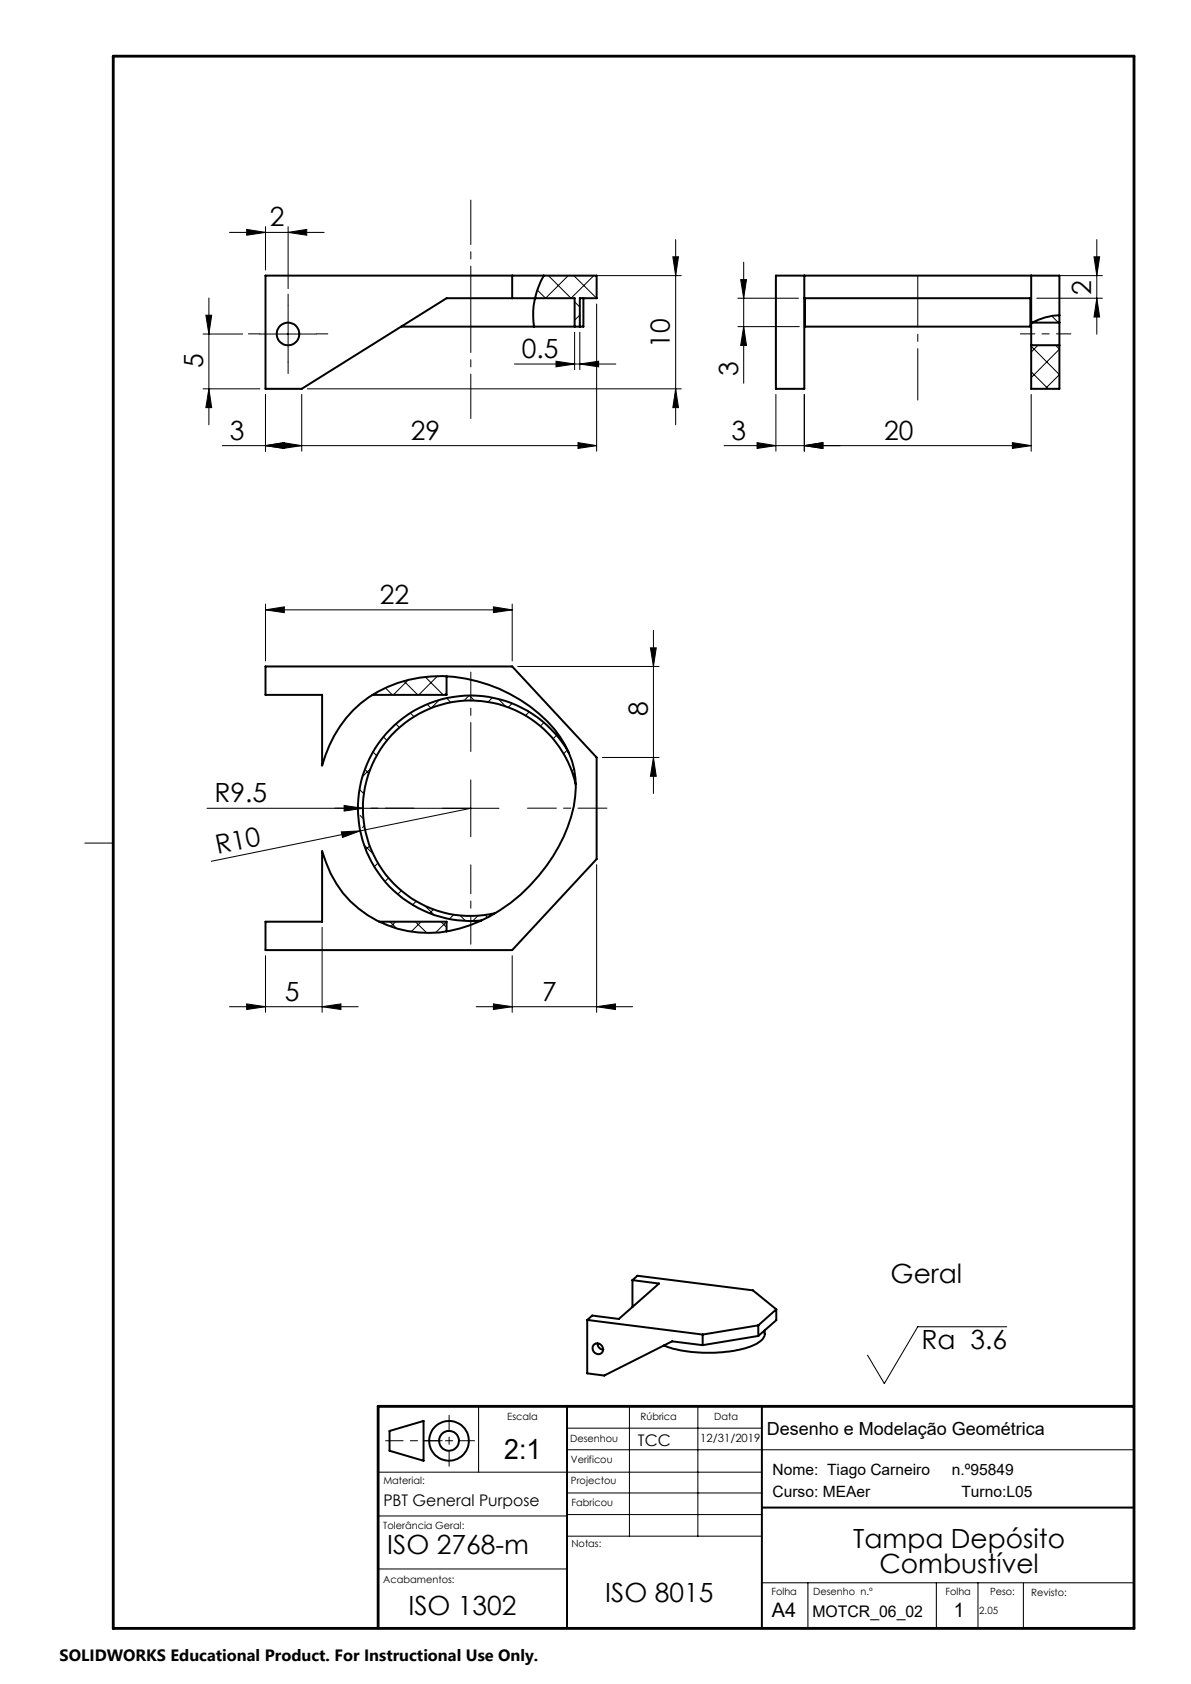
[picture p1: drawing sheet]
<svg xmlns="http://www.w3.org/2000/svg" width="210mm" height="297mm" viewBox="0 0 210 297" stroke-linecap="round" stroke-linejoin="round" font-family="sans-serif">
<g fill="none" stroke="#000" stroke-width=".35">
<path d="M70.7 57.6h23.5M90.3 48.6v4M94.2 57.6h7.1M95.9 48.6a13.9 13.9 0 0 0-1.7 9M101.3 57.6v-5h-22.6l-25.5 16h-6.4v-20h58.4v4h-3v5M101.3 57.6h.9M102.9 52.6v5h-.7M141.8 48.6v20h-5v-20h50v8.3M141.8 52.6h40M141.9 52.6v5h39.8v-5M181.8 57v3.9M181.8 48.6v8.4"/>
<path d="M182 56.9h4.8M186.8 55.6a10.9 10.9 0 0 0-5 1.4M186.8 56.9v4M181.8 60.9v7.7h5v-7.7M181.8 60.9h5M46.8 117.5h43.5l14.9 16.1v17.9l-14.9 16.1h-43.5v-5h10v-12.5a19.4 19.4 0 0 0 26 13.1 30.2 30.2 0 0 0 18.4-21 15.9 15.9 0 0 0-4.7-15 27 27 0 0 0-22.5-7.7 20.3 20.3 0 0 0-17.2 15.5v-12.4h-10zM78.7 119.3v3.3h-13M100.3 132.8a19.9 19.9 0 0 0-34.9 .6 19.9 19.9 0 0 0 19.5 28.9M101.5 138.3a19 19 0 0 0-22.8-14.3 19 19 0 0 0-14.2 22.9 19 19 0 0 0 22.8 14.1M66.9 162.6h11.8v1.7M103.5 232.8l20.4 2.6M103.5 232.8v9.4l3 .4 12-6 5.4 .6"/>
<path d="M104.7 237.2a.97 .97 0 0 1 1.5 .2 .97 .97 0 0 1-.5 1.4 1.05 1.05 0 0 1-1.1-.5 1.05 1.05 0 0 1 .1-1.1zM105.4 236.9a1.05 1.05 0 0 0 1 1.2M111.5 225.8l.9-.8 20.4 2.6 4.1 3.3M111.5 225.8l4.7 .6-7.1 6.2-4.7-.6-.9 .8M111.5 225.8v4.7M123.9 235.4v1.8M133.7 235.6l-9.8 1.6M133.7 233.7l-9.8 1.7M133.7 233.7v1.9M134.8 234.6v.7a2.49 2.49 0 0 1-1.8 1.9 24.6 24.6 0 0 1-15.1 .4l-.9-.3M136.9 230.9l-3.2 2.8M136.9 230.9v1.9l-3.2 2.8"/>
<path d="M68.7 252.4l6-1.8v7l-6-1.7zM100 248v39.1M134.3 248v39.1M134.3 265.9h65.5"/>
<circle cx="50.8" cy="58.9" r="1.99"/>
<circle cx="79.2" cy="254.1" r="3.5"/>
<circle cx="79.2" cy="254.1" r="1.76"/>
</g>
<g fill="none" stroke="#000" stroke-width=".18">
<path d="M46.8 40v7.6M50.8 40v10.9M35.8 58.9h7M36.3 55.6h1l-.5 3.3zM36.8 52.6v22.3M40.5 41h16.6M43.5 40.5l3.3 .5-3.3 .5zM45.8 58.9h10M50.8 41l3.3-.5v1zM50.8 53.9v10M96.7 48.6l4 4 4-4M96.9 48.6h23.2"/>
<path d="M100.2 48.6l-4 4-1.5-1.5M101.2 48.6l4 4M101.3 58.6v6.6M101.3 53.2l.9 .9M102.2 55.6l-.9 .9M102.2 58.6v6.6M105.2 52.6h.1M105.2 53.6v26M118.6 45.3h1l-.5 3.3zM119.1 42.3v32.6M130.1 57.6h10.8M130.1 52.6h10.7"/>
<path d="M130.6 49.3h1l-.5 3.3zM131.1 57.6l.5 3.3h-1zM131.1 46.2v21.4M182.1 56.9h.1M182.8 52.6h11.6M182.8 48.6h11.6M183 56.4l-.5 .5M185.5 55.7l1.1 1.2M192.9 45.3h1l-.5 3.3zM193.4 52.6l.5 3.3h-1zM193.4 42.3v16.6M35.8 68.6h10"/>
<path d="M36.8 68.6l.5 3.3h-1zM46.8 78.6l3.3-.5v1zM46.8 69.6v10M49.9 78.1l3.3 .5-3.3 .5zM53.2 69.6v10M54.2 68.6h65.9M90.7 64.2h17.9M98 63.7l3.3 .5-3.3 .5zM101.9 78.1l3.3 .5-3.3 .5zM102.2 64.2l3.4-.5v1zM105.2 78.6h-66M119.1 68.6l.5 3.3h-1z"/>
<path d="M127.7 78.6h54.1M133.5 78.1l3.3 .5-3.3 .5zM136.8 69.6v10M141.8 78.6l3.3-.5v1zM141.8 69.6v10M178.5 78.1l3.3 .5-3.3 .5zM181.8 61.1l5 5-2.5 2.5M181.8 65.6l3 3M181.8 69.6v10M183 60.9l-1.2 1.2M186.1 60.9l.7 .7-5 5M46.8 107.6l3.3-.6v1.1z"/>
<path d="M46.8 106.5v10.1M46.8 107.6h43.5M72 119.9l-2.6 2.7M75 119.4l3.1 3.2M77.2 119.2l-3.4 3.4M87 107l3.3 .6-3.3 .5zM90.3 106.5v10.1M91.3 117.5h24.9M114.7 114.3h1l-.5 3.2zM115.2 111.2v28.7M63.4 139.2l.8 .8M64.3 135.7l.7 .7"/>
<path d="M65.3 135.6l-1.4 1.4M65.8 132.6l.6 .7M67.6 130l.6 .6M67.9 121.3l1.3 1.3M69.8 127.7l.6 .6M71.2 120.1l2.5 2.5M72.4 125.8l.6 .6M75.3 124.2l.7 .7M77.4 123.5l-1.4 1.4M78.7 122.2l-.3 .4M78.7 123.1l.8 .8M82.7 122.7l-.9 .9"/>
<path d="M82.8 122.7l.8 .9M83 137.5v10.1M86.8 123l-.7 .8M87.8 123.3l1.3 1.3M90.3 124.1l-.7 .6M93.3 125.6l-.6 .6M95.9 127.4l-.6 .7M98.1 129.7l-.6 .6M100 132.3l-.6 .7M101 136.4l.4 .4M101.2 135.6l-.4 .4M106.2 133.6h10"/>
<path d="M115.2 133.6l.5 3.3h-1zM15 148.7h5M60.2 146.7l3.3-.2-3.1 1.2zM60.7 142.1l3.3 .5-3.3 .4zM63.5 143.8l.6 .6M64.2 149l1.6 1.6M64.2 145.6l-.3 .3M65.2 149.2l-.7 .7M66.6 152.2l-.6 .7M68.5 154.8l-.6 .7M70.8 157.1l-.7 .6M73.4 159l-.7 .6"/>
<path d="M74.9 159.8l1.7 1.6M83 142.6l-45.7 9.3M88 142.6h-51.5M105.2 152.5v26M40.5 177.5h22.6M43.5 177.1l3.3 .4-3.3 .5zM46.8 168.6v9.9M56.8 177.5l3.3-.4v.9zM56.8 163.5v15M68.8 162.6l1.2 1.2M69.8 162.6l-.9 .8M73.2 162.6l2 1.9"/>
<path d="M74.3 162.6l-1.8 1.7M76.4 160.4l-.7 .7M77.8 162.6l.9 .9M78.7 162.6l-1.9 1.9M80 161.3l-.8 .8M81.1 161.5l1 .9M84 177.5h27.5M84.3 161.5l-.9 .9M85.5 161.4l.5 .4M87 177.1l3.3 .4-3.3 .5zM90.3 168.6v9.9M105.2 177.5l3.3-.4v.9z"/>
<path d="M177.5 234h-15.7l-5.9 10-2.9-5M66.7 259.6h67.6M84.4 248v11.6M100 251.9h34.3M100 255.7h100M111 248v22.9M123 248v22.9M66.7 276.7h33.3M66.7 267.4h33.3M100 270.9h34.3M100 263.3h34.3M100 267.1h34.3"/>
<path d="M134.3 279.1h65.5M142.5 279.1v8M165.1 279.1v8M172.4 279.1v8M180.4 279.1v8"/>
</g>
<path d="M45.8 58.9h-2M50.8 53.9v-2M55.8 58.9h2M50.8 63.9v2" fill="none" stroke="#000" stroke-width=".18" stroke-dasharray="15.2 1.3 1.3 1.3"/>
<path d="M83 132.5v-14M73 142.5h-14M83 152.5v14M93 142.5h14" fill="none" stroke="#000" stroke-width=".18" stroke-dasharray="15.2 1.3 1.3 1.3" stroke-dashoffset="10.1"/>
<path d="M179.9 58.9h8.9" fill="none" stroke="#000" stroke-width=".18" stroke-dasharray="15.2 1.3 1.3 1.3" stroke-dashoffset="12.7"/>
<path d="M161.8 70.6v-22" fill="none" stroke="#000" stroke-width=".18" stroke-dasharray="15.2 1.3 1.3 1.3" stroke-dashoffset="6.2"/>
<path d="M83 35.3v38.5" fill="none" stroke="#000" stroke-width=".18" stroke-dasharray="15.2 1.3 1.3 1.3" stroke-dashoffset="7.4"/>
<path d="M74.7 254.1h9M79.2 249.6v9" fill="none" stroke="#000" stroke-width=".18" stroke-dasharray="6.3 1.3 1.3 1.3" stroke-dashoffset="3.8"/>
<path d="M78 254.1h-10" fill="none" stroke="#000" stroke-width=".18" stroke-dasharray="6.3 1.3 1.3 1.3" stroke-dashoffset="3.3"/>
<path d="M20 9.9h180v277.3h-180zM199.8 248h-133.1v39.1" fill="none" stroke="#000" stroke-width=".5"/>
<g fill="#000">
<path d="M60.2 146.7l3.3-.2-3.1 1.2zM60.7 142.1l3.3 .5-3.3 .4z"/>
<path d="M118.6 45.3h1l-.5 3.3zM119.1 68.6l.5 3.3h-1zM36.3 55.6h1l-.5 3.3zM36.8 68.6l.5 3.3h-1z"/>
<path d="M46.8 78.6l3.3-.5v1zM49.9 78.1l3.3 .5-3.3 .5zM43.5 40.5l3.3 .5-3.3 .5zM50.8 41l3.3-.5v1zM98 63.7l3.3 .5-3.3 .5zM102.2 64.2l3.4-.5v1zM46.8 107.6l3.3-.6v1.1zM87 107l3.3 .6-3.3 .5z"/>
<path d="M101.9 78.1l3.3 .5-3.3 .5zM46.8 78.6l3.3-.5v1zM141.8 78.6l3.3-.5v1zM133.5 78.1l3.3 .5-3.3 .5z"/>
<path d="M141.8 78.6l3.3-.5v1zM178.5 78.1l3.3 .5-3.3 .5z"/>
<path d="M115.2 133.6l.5 3.3h-1zM114.7 114.3h1l-.5 3.2zM131.1 57.6l.5 3.3h-1zM130.6 49.3h1l-.5 3.3zM193.4 52.6l.5 3.3h-1zM192.9 45.3h1l-.5 3.3z"/>
<path d="M43.5 177.1l3.3 .4-3.3 .5zM56.8 177.5l3.3-.4v.9z"/>
<path d="M87 177.1l3.3 .4-3.3 .5zM105.2 177.5l3.3-.4v.9z"/>
</g>
<text font-size="4.9" x="88.9" y="257.4">2:1</text>
<g font-size="4.7">
<text x="47.6" y="39.9">2</text>
<text x="192.4" y="52.1" transform="rotate(-90 192.4 52.1)">2</text>
<text x="35.8" y="64.8" transform="rotate(-90 35.8 64.8)">5</text>
<text x="92" y="63.2">0.5</text>
<text x="118.1" y="61.3" transform="rotate(-90 118.1 61.3)">10</text>
<text x="130.1" y="66.3" transform="rotate(-90 130.1 66.3)">3</text>
<text x="40.5" y="77.5">3</text>
<text x="72.4" y="77.5">29</text>
<text x="129" y="77.6">3</text>
<text x="155.9" y="77.6">20</text>
<text x="67" y="106.5">22</text>
<text x="114.2" y="126.2" transform="rotate(-90 114.2 126.2)">8</text>
<text x="37.8" y="141.5">R9.5</text>
<text x="38.3" y="150.6" transform="rotate(-12 38.3 150.6)">R10</text>
<text x="50.2" y="176.5">5</text>
<text x="95.6" y="176.5">7</text>
<text x="157" y="226.2">Geral</text>
<text x="162.5" y="238">Ra 3.6</text>
<text x="68.3" y="274.2">ISO 2768-m</text>
<text x="150.5" y="272.9">Tampa Depósito</text>
<text x="155.1" y="277.5">Combustível</text>
<text x="72" y="284.9">ISO 1302</text>
<text x="106.7" y="282.6">ISO 8015</text>
</g>
<g font-size="3.5">
<text x="136.1" y="285.2">A4</text>
<text x="168.2" y="285.2">1</text>
</g>
<text font-size="3.2" x="135.2" y="253">Desenho e Modelação Geométrica</text>
<text font-size="2.9" x="10.5" y="292.9">SOLIDWORKS Educational Product. For Instructional Use Only.</text>
<g font-size="2.8">
<text x="112.5" y="255">TCC</text>
<text x="67.6" y="265.7">PBT General Purpose</text>
<text x="143.3" y="285.2">MOTCR_06_02</text>
</g>
<g font-size="2.7">
<text x="136.2" y="264">Curso: MEAer</text>
<text x="136.2" y="260.2">Nome: Tiago Carneiro</text>
<text x="167.8" y="260.2">n.º95849</text>
<text x="169.5" y="264">Turno:L05</text>
</g>
<text font-size="2" x="123.5" y="254.3">12/31/2019</text>
<g font-size="1.8">
<text x="89.4" y="250.5">Escala</text>
<text x="112.9" y="250.4">Rúbrica</text>
<text x="125.9" y="250.4">Data</text>
<text x="100.5" y="254.3">Desenhou</text>
<text x="67.6" y="261.8">Material:</text>
<text x="100.7" y="258.1">Verificou</text>
<text x="100.7" y="261.8">Projectou</text>
<text x="67.6" y="269.6">Tolerância Geral:</text>
<text x="100.8" y="265.6">Fabricou</text>
<text x="100.8" y="272.9">Notas:</text>
<text x="67.6" y="279.3">Acabamentos:</text>
<text x="136" y="281.4">Folha</text>
<text x="143.4" y="281.4">Desenho n.º</text>
<text x="166.7" y="281.4">Folha</text>
<text x="174.6" y="281.4">Peso:</text>
<text x="181.8" y="281.4">Revisto:</text>
<text x="172.7" y="284.7">2.05</text>
</g>
</svg>
